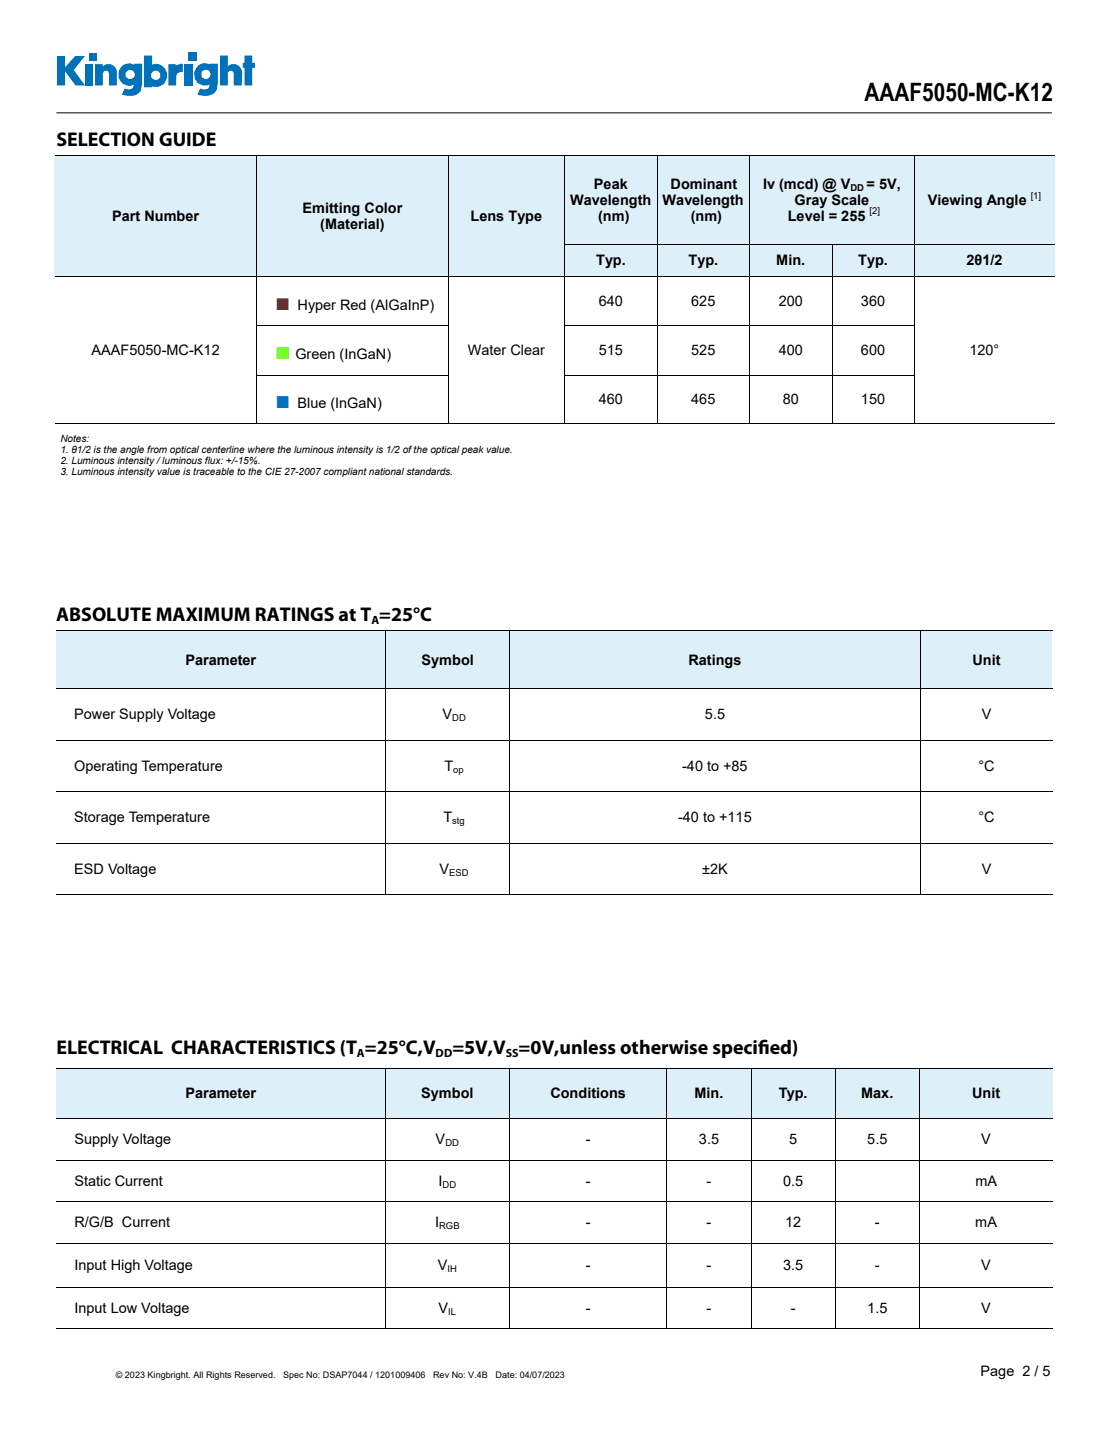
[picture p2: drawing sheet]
<svg xmlns="http://www.w3.org/2000/svg" width="216mm" height="279mm" viewBox="0 0 216 279" stroke-linecap="round" stroke-linejoin="round" font-family="sans-serif">
<g fill="#0072bc">
<path d="M11.1 10.9h1.6v2.2l1.9-2.2h2l-2.2 2.8 2.2 2.9h-1.9l-2-2.7v2.7h-1.6z"/>
<path d="M16.6 12.5h1.5v4.1h-1.5z"/>
<path d="M35.9 12.5h1.6v4.1h-1.6z"/>
<path d="M17.4 10.3h1.5v1.5h-1.5z"/>
<path d="M36.7 10.2h1.6v1.6h-1.6z"/>
<path d="M18.5 12.5h1.5v.4a1.6 1.6 0 0 1 1.6-.4 1.6 1.6 0 0 1 1.1 1.3v2.8h-1.5v-2.2a.62 .62 0 0 0-.6-.7 .62 .62 0 0 0-.6 .7v2.2h-1.5z"/>
<path d="M32.8 12.5h1.4v.3l1.1-.4 .3 .1v1.6a.95 .95 0 0 0-1.2 .5l-.1 2h-1.5z"/>
<path d="M42.8 10.8h1.5v2.1a1.67 1.67 0 0 1 1.8-.3 1.67 1.67 0 0 1 1.1 1.5l-.1 2.5h-1.6v-2.4a.59 .59 0 0 0-.6-.5 .59 .59 0 0 0-.6 .5v2.4h-1.5z"/>
<path d="M47.6 10.8h1.5v1.4h.5v1h-.5v3.4h-1.5v-3.4h-.3v-1h.3z"/>
<path d="M28 10.8v6.2h1.6v-.2a2.24 2.24 0 0 0 3-2.1 2.24 2.24 0 0 0-3-2.1v-1.8zM29.4 14.7a.92 .92 0 0 1 1.8 0 .92 .92 0 0 1-1.8 0z"/>
<path d="M23.7 12.9a2.15 2.15 0 0 0-.3 2.8 2.15 2.15 0 0 0 2.7 .8l-.4 .8-.7 .1-.8-.1-.5 1.2h.2a3.4 3.4 0 0 0 3.1-.4l.5-.7 .2-1.1v-3.9h-1.6v.2a1.87 1.87 0 0 0-2.4 .3zM24.4 14.5a.91 .91 0 0 1 1.8 0 .91 .91 0 0 1-1.8 0z"/>
<path d="M38.4 12.9a2.15 2.15 0 0 0-.3 2.8 2.15 2.15 0 0 0 2.7 .8 .92 .92 0 0 1-1 .9l-.8-.1-.6 1.1a3 3 0 0 0 3.7-.7l.3-1.5v-3.8l-1.6 .1a1.98 1.98 0 0 0-2.4 .4zM39.1 14.5a.95 .95 0 0 1 1.9 0 .95 .95 0 0 1-1.9 0z"/>
</g>
<path d="M11 22h193.7" fill="none" stroke="#000" stroke-width=".19"/>
<g fill="#ddeff8">
<path d="M10.7 30.3h39.3v23.6h-39.3z"/>
<path d="M50 30.3h37.2v23.6h-37.2z"/>
<path d="M87.2 30.3h22.7v23.6h-22.7z"/>
<path d="M109.9 30.3h18v17.4h-18z"/>
<path d="M127.9 30.3h18.1v17.4h-18.1z"/>
<path d="M146 30.3h32v17.4h-32z"/>
<path d="M178 30.3h27.3v17.4h-27.3z"/>
<path d="M109.9 47.7h18v6.2h-18z"/>
<path d="M127.9 47.7h18.1v6.2h-18.1z"/>
<path d="M146 47.7h16v6.2h-16z"/>
<path d="M162 47.7h16v6.2h-16z"/>
<path d="M178 47.7h27.3v6.2h-27.3z"/>
</g>
<g fill="none" stroke="#000" stroke-width=".19">
<path d="M10.7 30.4h194.6M50 30.4v23.4M87.3 30.4v23.4M109.9 30.4v23.4M127.9 30.4v23.4M146 30.4v23.4M178 30.4v23.4M10.7 53.9h194.6M50 54v28.4M87.3 54v28.4M109.9 47.7h95.4M109.9 54v28.4"/>
<path d="M127.9 54v9.4M146 54v9.4M162 47.7v6.1M162 54v28.4M178 54v28.4M50 63.4h37.3M50 73h37.3M109.9 63.4h68.2M109.9 73h68.2M127.9 63.5v9.4M127.9 73.1v9.3M146 63.5v9.4"/>
<path d="M146 73.1v9.3M10.7 82.5h194.6"/>
</g>
<g fill="#ddeff8">
<path d="M11 122.7h64.1v11.3h-64.1z"/>
<path d="M75.1 122.7h24.1v11.3h-24.1z"/>
<path d="M99.2 122.7h80v11.3h-80z"/>
<path d="M179.2 122.7h25.7v11.3h-25.7z"/>
</g>
<g fill="#fff">
<path d="M11 134h64.1v10.1h-64.1z"/>
<path d="M75.1 134h24.1v10.1h-24.1z"/>
<path d="M99.2 134h80v10.1h-80z"/>
<path d="M179.2 134h25.7v10.1h-25.7z"/>
<path d="M11 144.1h64.1v10.1h-64.1z"/>
<path d="M75.1 144.1h24.1v10.1h-24.1z"/>
<path d="M99.2 144.1h80v10.1h-80z"/>
<path d="M179.2 144.1h25.7v10.1h-25.7z"/>
<path d="M11 154.2h64.1v10h-64.1z"/>
<path d="M75.1 154.2h24.1v10h-24.1z"/>
<path d="M99.2 154.2h80v10h-80z"/>
<path d="M179.2 154.2h25.7v10h-25.7z"/>
<path d="M11 164.2h64.1v10.1h-64.1z"/>
<path d="M75.1 164.2h24.1v10.1h-24.1z"/>
<path d="M99.2 164.2h80v10.1h-80z"/>
<path d="M179.2 164.2h25.7v10.1h-25.7z"/>
</g>
<path d="M11 122.8h193.9M11 134h193.9M75.1 122.9v51.2M99.2 122.9v51.2M179.2 122.9v51.2M11 144.1h193.9M11 154.2h193.9M11 164.2h193.9M11 174.2h193.9" fill="none" stroke="#000" stroke-width=".19"/>
<g fill="#ddeff8">
<path d="M11 207.9h64v9.9h-64z"/>
<path d="M75 207.9h24.2v9.9h-24.2z"/>
<path d="M99.2 207.9h30.6v9.9h-30.6z"/>
<path d="M129.8 207.9h16.4v9.9h-16.4z"/>
<path d="M146.2 207.9h16.4v9.9h-16.4z"/>
<path d="M162.6 207.9h16.4v9.9h-16.4z"/>
<path d="M179 207.9h25.9v9.9h-25.9z"/>
</g>
<g fill="#fff">
<path d="M11 217.8h64v8.1h-64z"/>
<path d="M75 217.8h24.2v8.1h-24.2z"/>
<path d="M99.2 217.8h30.6v8.1h-30.6z"/>
<path d="M129.8 217.8h16.4v8.1h-16.4z"/>
<path d="M146.2 217.8h16.4v8.1h-16.4z"/>
<path d="M162.6 217.8h16.4v8.1h-16.4z"/>
<path d="M179 217.8h25.9v8.1h-25.9z"/>
<path d="M11 225.9h64v8.1h-64z"/>
<path d="M75 225.9h24.2v8.1h-24.2z"/>
<path d="M99.2 225.9h30.6v8.1h-30.6z"/>
<path d="M129.8 225.9h16.4v8.1h-16.4z"/>
<path d="M146.2 225.9h16.4v8.1h-16.4z"/>
<path d="M162.6 225.9h16.4v8.1h-16.4z"/>
<path d="M179 225.9h25.9v8.1h-25.9z"/>
<path d="M11 234h64v8.1h-64z"/>
<path d="M75 234h24.2v8.1h-24.2z"/>
<path d="M99.2 234h30.6v8.1h-30.6z"/>
<path d="M129.8 234h16.4v8.1h-16.4z"/>
<path d="M146.2 234h16.4v8.1h-16.4z"/>
<path d="M162.6 234h16.4v8.1h-16.4z"/>
<path d="M179 234h25.9v8.1h-25.9z"/>
<path d="M11 242.1h64v8.6h-64z"/>
<path d="M75 242.1h24.2v8.6h-24.2z"/>
<path d="M99.2 242.1h30.6v8.6h-30.6z"/>
<path d="M129.8 242.1h16.4v8.6h-16.4z"/>
<path d="M146.2 242.1h16.4v8.6h-16.4z"/>
<path d="M162.6 242.1h16.4v8.6h-16.4z"/>
<path d="M179 242.1h25.9v8.6h-25.9z"/>
<path d="M11 250.7h64v8.1h-64z"/>
<path d="M75 250.7h24.2v8.1h-24.2z"/>
<path d="M99.2 250.7h30.6v8.1h-30.6z"/>
<path d="M129.8 250.7h16.4v8.1h-16.4z"/>
<path d="M146.2 250.7h16.4v8.1h-16.4z"/>
<path d="M162.6 250.7h16.4v8.1h-16.4z"/>
<path d="M179 250.7h25.9v8.1h-25.9z"/>
</g>
<g fill="none" stroke="#000" stroke-width=".19">
<path d="M11 208h193.9M11 217.8h193.9M75 208.1v9.6M75 217.8v40.8M99.2 208.1v9.6M99.2 217.8v40.8M129.8 208.1v9.6M129.8 217.8v40.8M146.2 208.1v9.6M146.2 217.8v40.8M162.6 208.1v9.6M162.6 217.8v40.8"/>
<path d="M179 208.1v9.6M179 217.8v40.8M11 225.9h193.9M11 234h193.9M11 242.1h193.9M11 250.7h193.9M11 258.7h193.9"/>
</g>
<text font-size="4.9" x="168.3" y="19.7">AAAF5050-MC-K12</text>
<text font-size="4.9" fill="#f00" x="53.6" y="60.3">■</text>
<text font-size="4.9" fill="#5aff00" x="53.6" y="69.9">■</text>
<text font-size="4.9" fill="#0068ff" x="53.6" y="79.4">■</text>
<g font-size="3.9">
<text x="11" y="28.4">SELECTION GUIDE</text>
<text x="10.9" y="120.9">ABSOLUTE MAXIMUM RATINGS at T =25°C</text>
<text x="11" y="205.1">ELECTRICAL CHARACTERISTICS (T =25°C,V</text>
<text x="88.1" y="205.1">=5V,V =0V,unless otherwise specif</text>
<text x="147.6" y="205.1">ied)</text>
</g>
<g font-size="2.8">
<text x="58.9" y="41.5">Emitting Color</text>
<text x="111" y="40">Wavelength</text>
<text x="115.6" y="36.9">Peak</text>
<text x="129" y="40">Wavelength</text>
<text x="130.6" y="36.9">Dominant</text>
<text x="148.5" y="36.9">Iv (mcd) @ V</text>
<text x="154.7" y="40">Gray Scale</text>
<text x="168.7" y="36.9">= 5V,</text>
<text x="180.6" y="40">Viewing Angle</text>
<text x="21.8" y="43.1">Part Number</text>
<text x="62.4" y="44.6">(Material)</text>
<text x="91.6" y="43.1">Lens Type</text>
<text x="116.4" y="43.1">(nm)</text>
<text x="134.5" y="43.1">(nm)</text>
<text x="153.4" y="43.1">Level = 255</text>
<text x="116" y="51.7">Typ.</text>
<text x="134" y="51.7">Typ.</text>
<text x="151.1" y="51.7">Min.</text>
<text x="167.1" y="51.7">Typ.</text>
<text x="188.2" y="51.7">2θ1/2</text>
<text x="116.6" y="59.6">640</text>
<text x="134.6" y="59.6">625</text>
<text x="151.6" y="59.6">200</text>
<text x="167.6" y="59.6">360</text>
<text x="57.9" y="60.3">Hyper Red (AlGaInP)</text>
<text x="17.8" y="69.1">AAAF5050-MC-K12</text>
<text x="57.5" y="69.9">Green (InGaN)</text>
<text x="91.1" y="69.1">Water Clear</text>
<text x="116.6" y="69.2">515</text>
<text x="134.6" y="69.2">525</text>
<text x="151.6" y="69.2">400</text>
<text x="167.6" y="69.2">600</text>
<text x="188.7" y="69.1">120°</text>
<text x="57.9" y="79.4">Blue (InGaN)</text>
<text x="116.6" y="78.7">460</text>
<text x="134.6" y="78.7">465</text>
<text x="152.4" y="78.7">80</text>
<text x="167.6" y="78.7">150</text>
<text x="36.1" y="129.4">Parameter</text>
<text x="82.1" y="129.4">Symbol</text>
<text x="134" y="129.4">Ratings</text>
<text x="189.3" y="129.4">Unit</text>
<text x="14.5" y="140">Power Supply Voltage</text>
<text x="86.1" y="140">V</text>
<text x="137.2" y="140">5.5</text>
<text x="191.1" y="140">V</text>
<text x="14.5" y="150.1">Operating Temperature</text>
<text x="86.5" y="150.1">T</text>
<text x="132.8" y="150.1">-40 to +85</text>
<text x="190.5" y="150.1">°C</text>
<text x="14.5" y="160.1">Storage Temperature</text>
<text x="86.3" y="160.1">T</text>
<text x="132" y="160.1">-40 to +115</text>
<text x="190.5" y="160.1">°C</text>
<text x="14.5" y="170.1">ESD Voltage</text>
<text x="85.6" y="170.1">V</text>
<text x="136.7" y="170.1">±2K</text>
<text x="191.1" y="170.1">V</text>
<text x="36.1" y="213.8">Parameter</text>
<text x="82" y="213.8">Symbol</text>
<text x="107.1" y="213.8">Conditions</text>
<text x="135.2" y="213.8">Min.</text>
<text x="151.6" y="213.8">Typ.</text>
<text x="167.7" y="213.8">Max.</text>
<text x="189.3" y="213.8">Unit</text>
<text x="14.5" y="222.8">Supply Voltage</text>
<text x="84.8" y="222.8">V</text>
<text x="114" y="222.8">-</text>
<text x="136.1" y="222.8">3.5</text>
<text x="153.6" y="222.8">5</text>
<text x="168.8" y="222.8">5.5</text>
<text x="191" y="222.8">V</text>
<text x="14.5" y="230.9">Static Current</text>
<text x="85.4" y="230.9">I</text>
<text x="114" y="230.9">-</text>
<text x="137.6" y="230.9">-</text>
<text x="152.5" y="230.9">0.5</text>
<text x="189.9" y="230.9">mA</text>
<text x="14.5" y="239">R/G/B Current</text>
<text x="84.7" y="239">I</text>
<text x="114" y="239">-</text>
<text x="137.6" y="239">-</text>
<text x="152.8" y="239">12</text>
<text x="170.3" y="239">-</text>
<text x="189.9" y="239">mA</text>
<text x="14.5" y="247.3">Input High Voltage</text>
<text x="85.2" y="247.3">V</text>
<text x="114" y="247.3">-</text>
<text x="137.6" y="247.3">-</text>
<text x="152.5" y="247.3">3.5</text>
<text x="170.3" y="247.3">-</text>
<text x="191" y="247.3">V</text>
<text x="14.5" y="255.6">Input Low Voltage</text>
<text x="85.4" y="255.6">V</text>
<text x="114" y="255.6">-</text>
<text x="137.6" y="255.6">-</text>
<text x="153.9" y="255.6">-</text>
<text x="168.8" y="255.6">1.5</text>
<text x="191" y="255.6">V</text>
<text x="190.9" y="267.9">Page 2 / 5</text>
</g>
<g font-size="2.3">
<text x="72.3" y="121.5">A</text>
<text x="69.5" y="205.7">A</text>
<text x="84.8" y="205.7">DD</text>
<text x="98.5" y="205.7">SS</text>
</g>
<g font-size="1.9">
<text x="11.7" y="86.1">Notes:</text>
<text x="11.7" y="88.2">1. θ1/2 is the angle from optical centerline where the luminous intensity is 1/2 of the optical peak value.</text>
<text x="11.7" y="90.3">2. Luminous intensity / luminous flux: +/-15%.</text>
<text x="11.7" y="92.4">3. Luminous intensity value is traceable to the CIE 27-2007 compliant national standards.</text>
</g>
<g font-size="1.8">
<text x="165.5" y="37.3">DD</text>
<text x="169.3" y="41.7">[2]</text>
<text x="200.7" y="38.7">[1]</text>
<text x="88" y="140.4">DD</text>
<text x="88.2" y="150.4">op</text>
<text x="88" y="160.5">stg</text>
<text x="87.5" y="170.5">ESD</text>
<text x="86.7" y="223.2">DD</text>
<text x="86.1" y="231.2">DD</text>
<text x="85.5" y="239.4">RGB</text>
<text x="87.1" y="247.7">IH</text>
<text x="87.3" y="256">IL</text>
<text x="22.5" y="268.3">© 2023 Kingbright. All Rights Reserved.</text>
<text x="55.1" y="268.3">Spec No: DSAP7044 / 1201009406</text>
<text x="84.3" y="268.3">Rev No: V.4B</text>
<text x="96.5" y="268.3">Date: 04/07/2023</text>
</g>
</svg>
